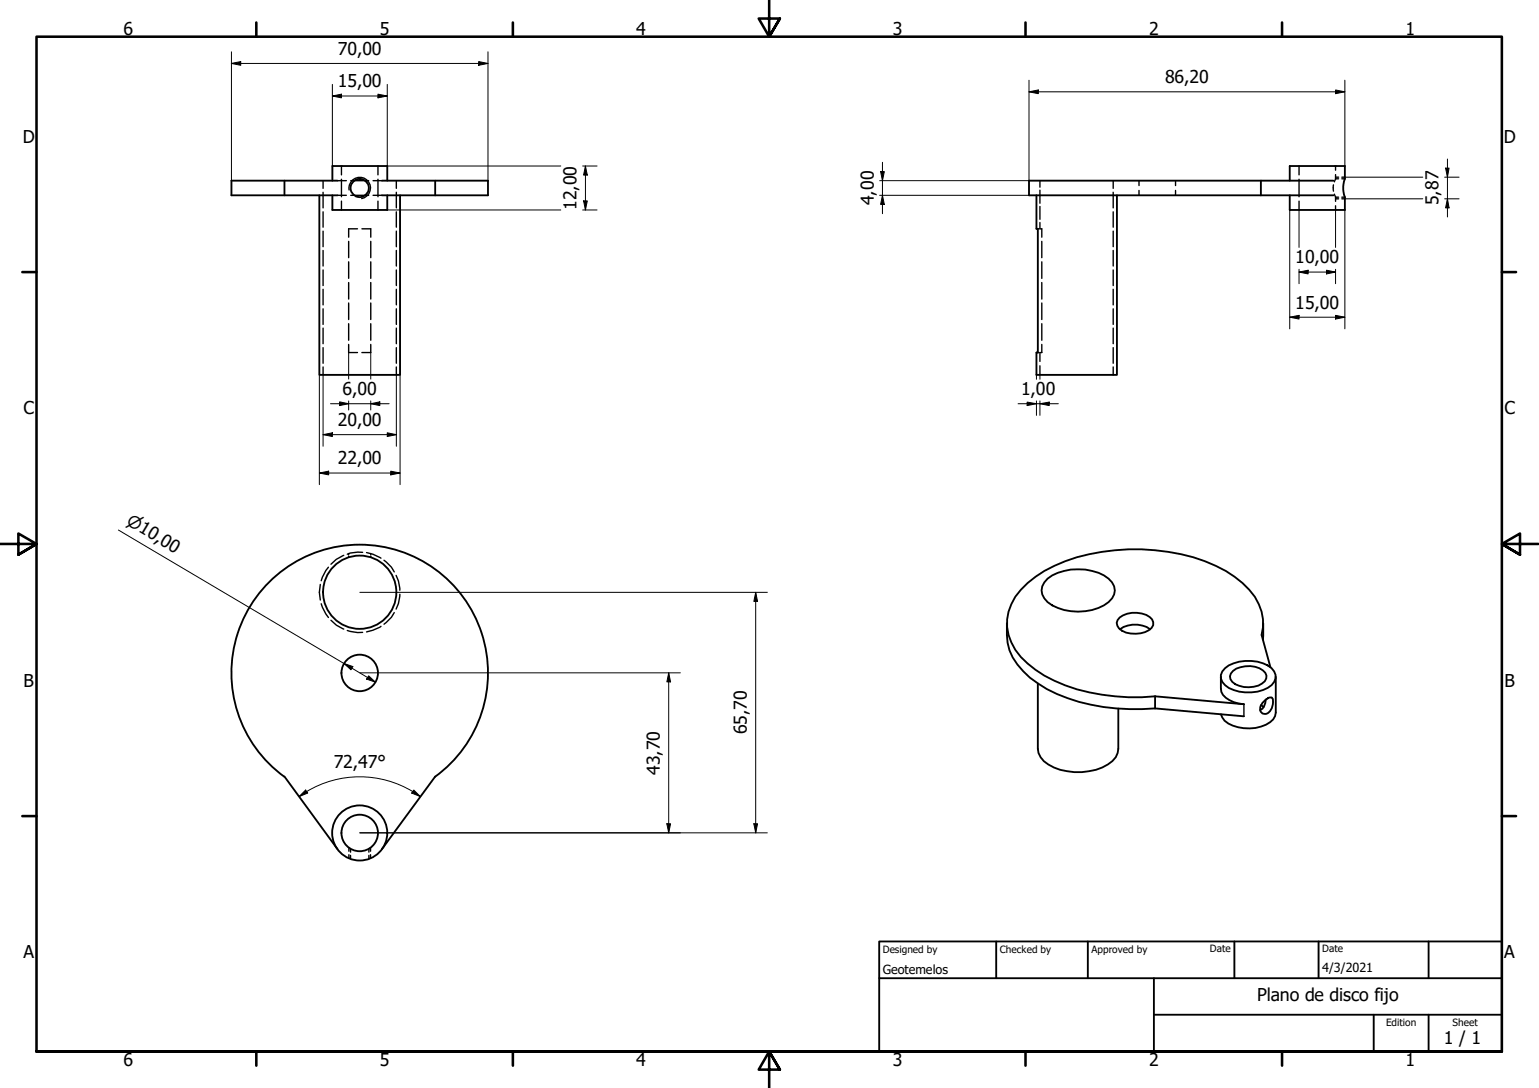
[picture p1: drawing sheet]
<svg xmlns="http://www.w3.org/2000/svg" width="420mm" height="297mm" viewBox="0 0 420 297" stroke-linecap="round" stroke-linejoin="round" font-family="sans-serif">
<!-- layer: Hidden (ISO) -->
<g fill="none" stroke="#000" stroke-width=".38">
<path d="M88.2 49.3v2.1M88.2 52.5v4.3M88.2 57.8v4.2M92.1 49.3h2.5M92.1 53.3h2.5M93.2 45.3v2.4M93.2 48.9v4.8M93.2 54.9v2.4M95.8 49.3h4.8M95.8 53.3h4.8M101.9 49.3h2.4M101.9 53.3h2.4"/>
<path d="M103.2 45.3v2.4M103.2 48.9v4.8M103.2 54.9v2.4M108.2 49.3v2.1M108.2 52.5v4.3M108.2 57.8v4.2M283.9 49.3v1.8M283.9 51.9v3.6M283.9 56.4v3.5M303.9 49.3v2.1M303.9 52.5v4.3M303.9 57.8v4.2"/>
<path d="M311 49.3v1.4M311 52v1.3M320.9 49.3v1.4M320.9 52v1.3M354.6 45.3v2.4M354.6 48.9v4.8M354.6 54.9v2.4M364 50.5v1.7M364.3 53l.3 .8M364.6 48.8l-.3 .8M364.6 53.8h.8M364.6 48.8h.8"/>
<path d="M364.6 45.3v1.2M364.6 47.7v1.1M364.6 53.8v1.2M364.6 56.2v1.1M364.6 54.3h.8M364.6 48.4h.8M366.3 53.8h.9M366.3 48.8h.9M366.3 54.3h.9M366.3 48.4h.9M88.2 63.1v4.3M88.2 68.4v4.2"/>
<path d="M88.2 73.7v4.3M88.2 79v4.2M95.2 65.9v4.4M95.2 71.5v4.5M95.2 77.1v4.5M97.6 62.5h-2.4v2.3M98.8 62.5h2.4v2.3M101.2 65.9v4.4M101.2 71.5v4.5M101.2 77.1v4.5M108.2 63.1v4.3M108.2 68.4v4.2"/>
<path d="M108.2 73.7v4.3M108.2 79v4.2M283.3 62.5h.4M283.9 60.8v1.7M284 62.5h.4v2.3M284.4 65.9v4.4M284.4 71.5v4.5M284.4 77.1v4.5M303.9 63.1v4.3M303.9 68.4v4.2M303.9 73.7v4.3M303.9 79v4.2"/>
<path d="M88.2 84.3v4.3M88.2 89.6v4.2M88.2 94.9v4.3M95.2 94v2.3h2.4M95.2 82.7v4.5M95.2 88.4v4.5M101.2 94v2.3h-2.4M101.2 82.7v4.5M101.2 88.4v4.5M108.2 84.3v4.3M108.2 89.6v4.2M108.2 94.9v4.3"/>
<path d="M283.3 96.3h.4M283.9 96.3v2.4M283.9 99.9v2.4M284.4 94v2.3h-.4M284.4 82.7v4.5M284.4 88.4v4.5M303.9 84.3v4.3M303.9 89.6v4.2M303.9 94.9v4.3M88.2 100.2v2.1M108.2 100.2v2.1M303.9 100.2v2.1"/>
<path d="M87.4 159.6a9 9 0 0 0 0 4.2M89.7 154.9l-.7 .9-1.3 2.7M93.9 151.6l-2.1 1.1-1.4 1.3M95.2 151.1v.3M95.2 151.8v.3M99 150.8l-1.3-.1-2.1 .3-.8 .3M100.1 150.9l1.7 .4 2.2 1.1M101.2 151.1v.3M101.2 151.8v.3M104.8 153l2.1 1.9 .7 1.2M108.1 157.1l.7 1.5 .4 2.5M87.7 164.8l1.3 2.8 .7 1"/>
<path d="M90.4 169.3l1.4 1.4 2.1 1.1M94.8 172.1l2.9 .6 1.3-.1M104 171l-2.2 1.1-1.7 .4M107.6 167.2l-.7 1.3-2.1 1.9M109.2 162.2l-.4 2.6-.7 1.5M95.2 231.4v1M95.2 233.3v1M95.7 231.7v.9M95.7 233.5v1M100.7 231.7v.9M100.7 233.5v1M101.2 231.4v1"/>
<path d="M101.2 233.3v1"/>
</g>
<!-- layer: Visible (ISO) -->
<g fill="none" stroke="#000" stroke-width=".51">
<path d="M77.7 49.3v4M87.2 53.3v49h22v-49M90.7 49.3v-4h15v4M90.7 53.3v4h15v-4M92.1 49.3h-28.9v4h28.9M104.3 49.3h28.9v4h-28.9M118.8 49.3v4M283 53.3v9.2h.3v33.8h-.3v6h21.9v-49M344.2 49.3v4M352.1 49.3v-4h15.1v3.5a7.3 7.3 0 0 0 0 5v3.5h-15.1v-4M364 49.3h-83.1v4h83.1M286 158a14.9 14.9 0 0 1 16.6 0 3.9 3.9 0 0 1 0 6.4 14.6 14.6 0 0 1-16.6 0 3.9 3.9 0 0 1 0-6.4z"/>
<path d="M274.9 170.2a15.3 15.3 0 0 0 2.8 11.2 31.1 31.1 0 0 0 16.9 10.2 60.4 60.4 0 0 0 20.7 1.8M305.7 168.6a7.1 7.1 0 0 1 8.8 .5 1.97 1.97 0 0 1-.9 3 7.5 7.5 0 0 1-8.1-.5 1.9 1.9 0 0 1 .2-3zM305.8 171.8a7.2 7.2 0 0 1 8.2 0M344.9 170.2l-.1 4.5M283.3 186.6v17.9a5.4 5.4 0 0 0 2.9 4.2 16.2 16.2 0 0 0 17.5-.9l.9-1.1 .5-1.1 .2-1.1v-11M315.3 193.4l24.3 2.2M315.3 190.1v3.3M333.3 184.8v3.2a3.6 3.6 0 0 0 2.3 3.1l1.2 .6 2.8 .6-24.3-2.2M334.5 182.4a11.1 11.1 0 0 1 12.7 0 3.2 3.2 0 0 1-1.1 5.4 11.3 11.3 0 0 1-11.6-.7 2.86 2.86 0 0 1 0-4.7zM336.6 183.2a6.9 6.9 0 0 1 8.8 .5 2.03 2.03 0 0 1-.8 2.9 7.3 7.3 0 0 1-8.2-.4 1.9 1.9 0 0 1 .2-3zM344.3 192.5l.7 .5M344.7 191.9l1.4-1.2a.94 .94 0 0 1 1.4 .1 3.4 3.4 0 0 1-2.1 4.1l-.7-.1a1.98 1.98 0 0 1 0-2.9z"/>
<path d="M345.6 191a3.1 3.1 0 0 1-1.6 2.9M346.8 182.2l-2.4-8.9a13 13 0 0 0-3.3-12.3 32.3 32.3 0 0 0-15.3-8.9 56.8 56.8 0 0 0-38 2.4 27.1 27.1 0 0 0-10.6 8.4 12.9 12.9 0 0 0 1.5 16.5 37.6 37.6 0 0 0 22.1 10.3 55.7 55.7 0 0 0 14.5 .4M348.3 184.8v9.7a3.9 3.9 0 0 1-2.7 3.4 11.3 11.3 0 0 1-11.3-1.1l-1-1.8M77.6 212a35 35 0 0 1-5.4-51.7 35 35 0 0 1 52 0 35 35 0 0 1-5.4 51.8M77.7 212l14.4 19.8M118.8 212l-14.5 19.8"/>
<circle cx="98.2" cy="51.3" r="2.52"/>
<circle cx="98.2" cy="161.7" r="10"/>
<circle cx="98.2" cy="183.7" r="5"/>
<circle cx="98.2" cy="227.4" r="7.5"/>
<circle cx="98.2" cy="227.4" r="5"/>
</g>
<!-- layer: Visible Narrow (ISO) -->
<path d="M95.3 51.9a2.94 2.94 0 0 1 2.4-3.5 2.94 2.94 0 0 1 3.4 2.4 2.94 2.94 0 0 1-2.4 3.4M339.6 192.3v3.3" fill="none" stroke="#000" stroke-width=".38"/>
<!-- layer: Border (ISO) -->
<g fill="none" stroke="#000" stroke-width=".7">
<path d="M70 6.1v3.9M140 6.1v3.9M210 0v10l-2.9-4.9h5.8l-2.9 4.9 2.9-4.9M280 6.1v3.9M350 6.1v3.9M6.1 74.3h3.9M410 74.3h3.9M0 148.5h10l-5-2.8v5.7l5-2.9-5 2.9M420 148.5h-10l5-2.8v5.7l-5-2.9 5 2.9M6.1 222.8h3.9M410 222.8h3.9M10 287.1v-277.1h400v277.1h-400h400"/>
<path d="M70 287.1v3.8M140 287.1v3.8M212.9 292l-2.9-4.9 2.9 4.9h-5.8l2.9-4.9v9.9M280 287.1v3.8M350 287.1v3.8"/>
</g>
<!-- layer: Title (ISO) -->
<path d="M240 257h170v30.1h-170zM272 257v10.1M297 257v10.1M337 257v10.1M360 257v10.1M390 257v10.1M240 267.1h170M315 277h95M315 267.1v20M375 277v10.1M390 277v10.1" fill="none" stroke="#000" stroke-width=".51"/>
<!-- layer: Dimension (ISO) -->
<g fill="none" stroke="#000" stroke-width=".27">
<path d="M63.2 17.3l2.5-.5v1zM63.2 17.3h70M63.2 14.1v35.2M130.7 16.8l2.5 .5-2.5 .5zM133.2 14.1v35.2M90.7 26.2l2.5-.5v1zM90.7 26.2h15M90.7 23v22.3M103.2 25.7l2.5 .5-2.5 .5zM105.7 23v22.3h47.4M280.9 25.1l2.6-.5v1zM280.9 21.9v27.4h-40.7"/>
<path d="M280.9 25.1h86.3M364.6 24.6l2.6 .5-2.6 .5zM367.2 21.9v23.4M105.7 57.3h47.4M159.1 57.3h3.9M159.1 45.3h3.9M159.3 54.8h1l-.5 2.5zM159.8 45.3l.5 2.5h-1zM159.8 45.3v12M240.2 53.3h40.7M240.4 46.8h1l-.5 2.5zM240.9 53.3l.5 2.5h-1z"/>
<path d="M240.9 44.3v14M352.1 57.3v32.5M354.6 57.3v10.2M364.6 57.3v10.2M367.2 57.3v32.5M367.2 48.4h21.2M367.2 54.3h21.2M394.4 48.4h3.9M394.4 54.3h3.9M394.7 45.9h.9l-.4 2.5zM395.2 54.3l.4 2.5h-.9zM395.2 43.4v15.8"/>
<path d="M354.6 74.3l2.5-.5v1zM354.6 74.3h10M354.6 73.5v4M362.1 73.8l2.5 .5-2.5 .5zM364.6 73.5v4M95.2 96.3v7.2M101.2 96.3v7.2M352.1 86.6l2.5-.5v1zM352.1 86.6h15.1M364.6 86.1l2.6 .5-2.6 .5zM87.2 102.3v30M88.2 118.7l2.5-.5v1z"/>
<path d="M88.2 118.7h20M88.2 102.3v19.5M90.2 110.2h16M92.7 109.7l2.5 .5-2.5 .5zM95.2 109.5v2.4M101.2 110.2l2.5-.5v1zM101.2 109.5v2.4M105.7 118.2l2.5 .5-2.5 .5zM108.2 102.3v19.5M109.2 102.3v30M277.9 110.2h11M280.4 109.8l2.6 .4-2.6 .5z"/>
<path d="M283 102.3v1.3M283 109.5v3.9M283.9 110.2l2.5-.4v.9zM283.9 102.3v1.3M283.9 109.5v3.9M87.2 129.1l2.5-.5v1.1zM87.2 129.1h22M106.7 128.6l2.5 .5-2.5 .6zM32.3 144.7l70.2 41.5M98.2 161.7h111.3M206.3 161.7l.5 2.5h-1zM206.3 161.7v65.7"/>
<path d="M93.9 181.2l2.4 .8-.5 .9zM98.2 183.7h87.5M100.6 184.5l1.9 1.7-2.4-.8zM182.6 183.7l.5 2.5h-1zM182.6 183.7v43.7M81.7 217.5l1.7-1.8 .6 .8zM81.7 217.5a28 28 0 0 1 33 0M113 215.7l1.7 1.8-2.3-1zM98.2 227.4h111.3M182.1 224.9h1l-.5 2.5zM205.8 224.9h1l-.5 2.5z"/>
</g>
<g fill="#000">
<path d="M63.2 17.3l2.5-.5v1z" fill-rule="evenodd"/>
<path d="M130.7 16.8l2.5 .5-2.5 .5z" fill-rule="evenodd"/>
<path d="M90.7 26.2l2.5-.5v1z" fill-rule="evenodd"/>
<path d="M103.2 25.7l2.5 .5-2.5 .5z" fill-rule="evenodd"/>
<path d="M280.9 25.1l2.6-.5v1z" fill-rule="evenodd"/>
<path d="M364.6 24.6l2.6 .5-2.6 .5z" fill-rule="evenodd"/>
<path d="M159.3 54.8h1l-.5 2.5z" fill-rule="evenodd"/>
<path d="M159.8 45.3l.5 2.5h-1z" fill-rule="evenodd"/>
<path d="M240.4 46.8h1l-.5 2.5z" fill-rule="evenodd"/>
<path d="M240.9 53.3l.5 2.5h-1z" fill-rule="evenodd"/>
<path d="M394.7 45.9h.9l-.4 2.5z" fill-rule="evenodd"/>
<path d="M395.2 54.3l.4 2.5h-.9z" fill-rule="evenodd"/>
<path d="M354.6 74.3l2.5-.5v1z" fill-rule="evenodd"/>
<path d="M362.1 73.8l2.5 .5-2.5 .5z" fill-rule="evenodd"/>
<path d="M352.1 86.6l2.5-.5v1z" fill-rule="evenodd"/>
<path d="M364.6 86.1l2.6 .5-2.6 .5z" fill-rule="evenodd"/>
<path d="M88.2 118.7l2.5-.5v1z" fill-rule="evenodd"/>
<path d="M92.7 109.7l2.5 .5-2.5 .5z" fill-rule="evenodd"/>
<path d="M101.2 110.2l2.5-.5v1z" fill-rule="evenodd"/>
<path d="M105.7 118.2l2.5 .5-2.5 .5z" fill-rule="evenodd"/>
<path d="M280.4 109.8l2.6 .4-2.6 .5z" fill-rule="evenodd"/>
<path d="M283.9 110.2l2.5-.4v.9z" fill-rule="evenodd"/>
<path d="M87.2 129.1l2.5-.5v1.1z" fill-rule="evenodd"/>
<path d="M106.7 128.6l2.5 .5-2.5 .6z" fill-rule="evenodd"/>
<path d="M206.3 161.7l.5 2.5h-1z" fill-rule="evenodd"/>
<path d="M93.9 181.2l2.4 .8-.5 .9z" fill-rule="evenodd"/>
<path d="M100.6 184.5l1.9 1.7-2.4-.8z" fill-rule="evenodd"/>
<path d="M182.6 183.7l.5 2.5h-1z" fill-rule="evenodd"/>
<path d="M81.7 217.5l1.7-1.8 .6 .8z" fill-rule="evenodd"/>
<path d="M113 215.7l1.7 1.8-2.3-1z" fill-rule="evenodd"/>
<path d="M182.1 224.9h1l-.5 2.5z" fill-rule="evenodd"/>
<path d="M205.8 224.9h1l-.5 2.5z" fill-rule="evenodd"/>
</g>
<g font-size="4.8">
<text x="33.7" y="9.6">6</text>
<text x="103.7" y="9.6">5</text>
<text x="173.7" y="9.6">4</text>
<text x="243.7" y="9.6">3</text>
<text x="313.7" y="9.6">2</text>
<text x="383.7" y="9.6">1</text>
<text x="92.2" y="14.9">70,00</text>
<text x="92.2" y="23.8">15,00</text>
<text x="318.1" y="22.7">86,20</text>
<text x="6.2" y="38.9">D</text>
<text x="410.5" y="38.9">D</text>
<text x="157.4" y="57.3" transform="rotate(-90 157.4 57.3)">12,00</text>
<text x="238.6" y="56" transform="rotate(-90 238.6 56)">4,00</text>
<text x="392.7" y="56" transform="rotate(-90 392.7 56)">5,87</text>
<text x="353.6" y="71.9">10,00</text>
<text x="353.6" y="84.3">15,00</text>
<text x="93.5" y="107.8">6,00</text>
<text x="278.8" y="107.9">1,00</text>
<text x="6.4" y="113.1">C</text>
<text x="410.7" y="113.1">C</text>
<text x="92.2" y="116.3">20,00</text>
<text x="92.2" y="126.7">22,00</text>
<text x="6.4" y="187.4">B</text>
<text x="410.7" y="187.4">B</text>
<text x="203.9" y="200.5" transform="rotate(-90 203.9 200.5)">65,70</text>
<text x="91.1" y="209.7">72,47°</text>
<text x="180.1" y="211.5" transform="rotate(-90 180.1 211.5)">43,70</text>
<text x="6.4" y="261.7">A</text>
<text x="410.7" y="261.7">A</text>
<text x="343.2" y="273.4">Plano de disco fijo</text>
<text x="394.2" y="285">1 / 1</text>
<text x="33.7" y="290.9">6</text>
<text x="103.7" y="290.9">5</text>
<text x="173.7" y="290.9">4</text>
<text x="243.7" y="290.9">3</text>
<text x="313.7" y="290.9">2</text>
<text x="383.7" y="290.9">1</text>
</g>
<text font-size="4.6" x="34.2" y="143.1" transform="rotate(31 34.2 143.1)">⌀10,00</text>
<g font-size="3.4">
<text x="241" y="266">Geotemelos</text>
<text x="361" y="265.5">4/3/2021</text>
</g>
<g font-size="2.7">
<text x="241" y="260.1">Designed by</text>
<text x="273" y="260.1">Checked by</text>
<text x="298" y="260.1">Approved by</text>
<text x="330.3" y="260">Date</text>
<text x="361" y="260">Date</text>
<text x="378.4" y="280.1">Edition</text>
<text x="396.6" y="280.1">Sheet</text>
</g>
</svg>
